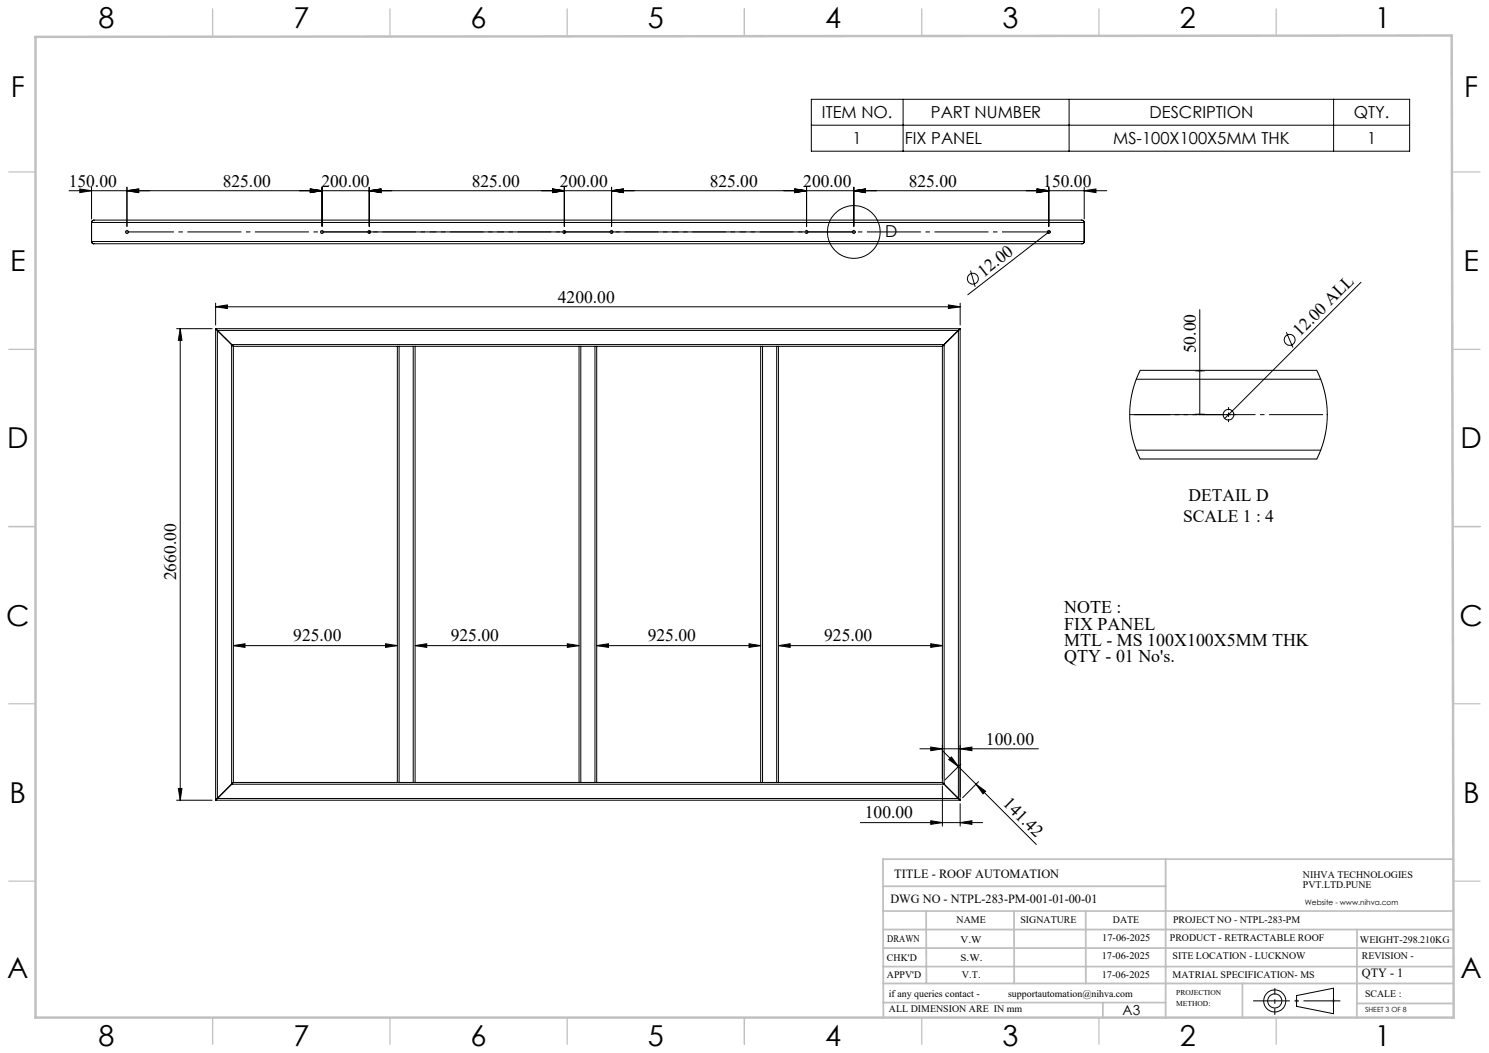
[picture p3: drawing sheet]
<svg xmlns="http://www.w3.org/2000/svg" width="420mm" height="297mm" viewBox="0 0 420 297" stroke-linecap="round" stroke-linejoin="round" font-family="sans-serif">
<g fill="none" stroke="#000" stroke-width=".28">
<path d="M228.8 28h168.8v14.6h-168.8zM228.8 35.3h168.8M254.7 28v14.6M301.6 28v14.6M376.2 28v14.6M22.5 53.3l3.3 .5-3.3 .5zM25.8 52.8v9M35.8 52.8v11M35.8 53.8l3.3-.5v1zM87.5 53.3l3.3 .5-3.3 .5zM90.8 52.8v11M104.1 53.8l3.4-.5v1z"/>
<path d="M104.1 52.8v11M155.9 53.3l3.3 .5-3.3 .5zM159.2 52.8v11M172.5 53.8l3.3-.5v1zM172.5 52.8v11M224.2 53.3l3.3 .5-3.3 .5zM227.5 52.8v11M240.8 53.8l3.3-.5v1zM240.8 52.8v11M292.5 53.3l3.3 .5-3.3 .5zM295.8 52.8v11M305.8 53.8l3.3-.5v1z"/>
<path d="M305.8 52.8v9M312.2 53.8h-292.7M25.8 62.8l.2-.5 .5-.2h278.7l.5 .2 .1 .5M25.8 68.1l.2 .4 .4 .3h278.9l.4-.3 .1-.4M25.8 62.8h280M25.8 68.1h280M25.8 62.8v5.3M104 65.4h.3M104.1 65.3v.3M159 65.4h.3M159.2 65.3v.3M273.8 76.3l1.3 4.6"/>
<path d="M296.2 65.2l-23.2 17.9M305.8 62.8v5.3M383.9 79.6l-38.5 38.4M49.8 92.7h10M50.8 92.7l.5 3.3h-1zM50.8 92.7v133M60.8 86.5l3.3-.5v1zM60.8 85.5v6.2M60.8 86.5h210M60.8 92.7l.5 .5M60.8 92.7h210M60.8 92.7v133"/>
<path d="M61.3 93.2h209M61.3 93.2l4 4M61.3 93.2v132M65.3 97.2l.5 .5M65.3 97.2h201M65.3 97.2v124M65.8 97.7h46.3M65.8 97.7v123M112.1 97.7h.5M112.1 97.7v123M112.6 97.7h4M112.6 97.7v123"/>
<path d="M116.6 97.7h.5M116.6 97.7v123M117.1 97.7h46.2M117.1 97.7v123M163.3 97.7h.5M163.3 97.7v123M163.8 97.7h4M163.8 97.7v123M167.8 97.7h.5M167.8 97.7v123M168.3 97.7h46.3M168.3 97.7v123"/>
<path d="M214.6 97.7h.5M214.6 97.7v123M215.1 97.7v123M215.1 97.7h4M219.1 97.7h.5M219.1 97.7v123M219.6 97.7v123M219.6 97.7h46.2M265.8 97.7v123M266.3 97.2l-.5 .5M266.3 97.2v124M267.5 86l3.3 .5-3.3 .5z"/>
<path d="M270.3 93.2v132M270.3 93.2l-4 4M270.8 85.5v6.2M270.8 92.7l-.5 .5M270.8 92.7v133M338.4 87.3v29.7M362.8 93.7l1.9 4.3M320.5 107h52M321.6 104.5h49.8l2 5 .7 3.3 .3 2.9-.1 3.1-.4 3.4-.8 3.2-1.3 3.3-.4 .8h-49.8l-1.2-2.8-1.2-4-.5-3.8v-3.2l.2-2.9 .6-2.8 1.1-3.3zM337.9 104.6l.5-.1 .5 .1zM337.9 116.8h1l-.5 .2zM320.5 127h52"/>
<path d="M65.8 182.1l3.3-.5v1zM65.8 182.1h46.3M108.8 181.6l3.3 .5-3.3 .5zM117.1 182.1l3.3-.5v1zM117.1 182.1h46.2M160 181.6l3.3 .5-3.3 .5zM168.3 182.1l3.3-.5v1zM168.3 182.1h46.3M211.3 181.6l3.3 .5-3.3 .5zM219.6 182.1l3.3-.5v1zM219.6 182.1h46.2M262.5 181.6l3.3 .5-3.3 .5z"/>
<path d="M259.5 211.2h33.4M262.5 210.7l3.3 .5-3.3 .5zM265.8 211.7l9.5 9.5M267.6 214.2l.8-.7 1.9 2.7zM270.8 211.2l3.3-.5v1zM271 215.5l-4.5 4.5M49.8 225.7h10M50.3 222.4h1l-.5 3.3zM60.8 225.7h210M61.3 225.2l-.5 .5M61.3 225.2h209M65.3 221.2h201"/>
<path d="M65.3 221.2l-4 4M65.8 220.7l-.5 .5M65.8 220.7h46.3M112.1 220.7h.5M112.6 220.7h4M116.6 220.7h.5M117.1 220.7h46.2M163.3 220.7h.5M163.8 220.7h4M167.8 220.7h.5M168.3 220.7h46.3M214.6 220.7h.5"/>
<path d="M215.1 220.7h4M219.1 220.7h.5M219.6 220.7h46.2M242.7 232h34.5M262.5 231.5l3.3 .5-3.3 .5zM265.8 221.7v11.3M265.8 220.7l.5 .5M266.3 221.2l4 4M270.3 225.2l.5 .5M270.8 232l3.3-.5v1zM270.8 226.7v6.3M275.3 221.2l17 17"/>
<path d="M275.3 221.2l2.7 2-.7 .7zM276 220.5l-4.5 4.5M365.7 280.8l10.4-2.1v7.2l-10.4-2.1z"/>
<circle cx="35.8" cy="65.4" r=".4"/>
<circle cx="90.8" cy="65.4" r=".4"/>
<circle cx="104.2" cy="65.4" r=".4"/>
<circle cx="159.2" cy="65.4" r=".4"/>
<circle cx="172.5" cy="65.4" r=".4"/>
<circle cx="227.5" cy="65.4" r=".4"/>
<circle cx="240.8" cy="65.4" r="7.4"/>
<circle cx="240.8" cy="65.4" r=".4"/>
<circle cx="274.4" cy="78.6" r="1.53"/>
<circle cx="295.8" cy="65.4" r=".4"/>
<circle cx="363.8" cy="95.9" r="1.52"/>
<circle cx="346.5" cy="117" r="1.51"/>
<circle cx="359.6" cy="282.3" r="1.98"/>
<circle cx="359.6" cy="282.3" r="3.1"/>
</g>
<path d="M365.2 282.3h1.1M365.4 282l.7 .7M365.7 281.8v1M366.1 282l-.7 .7M375.6 282.3h1.1M375.8 282l.7 .7M376.1 281.8v1M376.5 282l-.7 .7" fill="none" stroke="#c0c0c0" stroke-width=".28"/>
<path d="M318.7 117h55.7" fill="none" stroke="#000" stroke-width=".28" stroke-dasharray="15.2 1.3 1.3 1.3" stroke-dashoffset="-1.2" stroke-linecap="butt"/>
<g fill="none" stroke="#000" stroke-width=".28" stroke-dasharray="15.2 1.3 1.3 1.3" stroke-linecap="butt">
<path d="M35.5 65.4h-.2M35.8 65.4v-.2M35.8 65.4h-.1M35.8 65.4v.2M35.8 65.4h.2M35.8 65.1v-.3M35.8 65.7v.3M90.5 65.4h-.2M90.8 65.4v-.2M90.8 65.4h-.1M90.8 65.4v.2M90.8 65.4h.2"/>
<path d="M90.8 65.1v-.3M90.8 65.7v.3M104.2 65.1v-.3M104.2 65.7v.3M159.2 65.1v-.3M159.2 65.7v.3M172.5 65.4v-.2M172.5 65.4h-.2M172.5 65.4v.2M172.5 65.4h.2M172.5 65.1v-.3M172.5 65.7v.3"/>
<path d="M227.5 65.4v-.2M227.5 65.4h-.2M227.5 65.4v.2M227.5 65.4h.2M227.5 65.1v-.3M227.5 65.7v.3M240.8 65.4v-.2M240.8 65.4h-.1M240.8 65.4v.2M240.8 65.4h.2M240.8 65.1v-.3M240.8 65.7v.3"/>
<path d="M241.2 65.4h.2M295.8 65.4v-.2M295.8 65.4h-.1M295.8 65.4v.2M295.8 65.4h.2M295.8 65.1v-.3M295.8 65.7v.3M296.2 65.4h.2M346.5 117v-.7M346.5 117h-.6M346.5 117v.6M346.5 117h.7"/>
<path d="M346.5 115.7v-.9M346.5 118.2v.9M347.8 117h.9"/>
</g>
<path d="M318.7 117h26.6" fill="none" stroke="#000" stroke-width=".28" stroke-dasharray="15.2 1.3 1.3 1.3" stroke-dashoffset="3.8" stroke-linecap="butt"/>
<path d="M36.2 65.4h67.6M91.2 65.4h67.6M104.5 65.4h67.7M159.5 65.4h67.7M172.8 65.4h67.7M227.8 65.4h67.7" fill="none" stroke="#000" stroke-width=".28" stroke-dasharray="15.2 1.3 1.3 1.3" stroke-dashoffset="2.4" stroke-linecap="butt"/>
<path d="M353.4 282.3h24.7" fill="none" stroke="#000" stroke-width=".28" stroke-dasharray="15.2 1.3 1.3 1.3" stroke-dashoffset="4.8" stroke-linecap="butt"/>
<path d="M359.6 286.2v-7.5" fill="none" stroke="#000" stroke-width=".28" stroke-dasharray="15.2 1.3 1.3 1.3" stroke-dashoffset="13.4" stroke-linecap="butt"/>
<g fill="none" stroke="#c0c0c0" stroke-width=".35">
<path d="M60 2.5v7.5M110 2.5v7.5M160 2.5v7.5M210 2.5v7.5M260 2.5v7.5M310 2.5v7.5M360 2.5v7.5M2.5 48.5h7.5M410 48.5h7.5M2.5 98.5h7.5M410 98.5h7.5M2.5 148.5h7.5"/>
<path d="M410 148.5h7.5M2.5 198.5h7.5M410 198.5h7.5M2.5 248.5h7.5M410 248.5h7.5M60 287v7.5M110 287v7.5M160 287v7.5M210 287v7.5M260 287v7.5M310 287v7.5M360 287v7.5"/>
</g>
<g fill="none" stroke="#c0c0c0" stroke-width=".5">
<path d="M249.1 257h160.9M249.1 250h79.7M261.2 257l.1 20.4M286 257l.1 20.4M306.2 257l.1 20.4M328.8 242.3v44.8M410 242.3h-160.9l.1 44.7M249.1 272.6h160.9M249.1 267.4h160.9M249.1 262.2h160.9M249.1 277.4h160.9M350.4 277.4v9.6"/>
<path d="M382.8 262.2l-.1 24.8M249.2 282.8h79.6M311.1 282.8v4.2M382.7 283h27.3"/>
</g>
<path d="M10 10.4l399.5-.4 .5 277h-400z" fill="none" stroke="#c0c0c0" stroke-width=".7"/>
<g fill="#000">
<path d="M50.8 92.7l.5 3.3h-1zM50.3 222.4h1l-.5 3.3zM337.9 104.6l.5-.1 .5 .1zM337.9 116.8h1l-.5 .2z"/>
<path d="M60.8 86.5l3.3-.5v1zM267.5 86l3.3 .5-3.3 .5zM65.8 182.1l3.3-.5v1zM108.8 181.6l3.3 .5-3.3 .5z"/>
<path d="M117.1 182.1l3.3-.5v1zM160 181.6l3.3 .5-3.3 .5zM168.3 182.1l3.3-.5v1zM211.3 181.6l3.3 .5-3.3 .5zM219.6 182.1l3.3-.5v1zM262.5 181.6l3.3 .5-3.3 .5zM35.8 53.8l3.3-.5v1zM87.5 53.3l3.3 .5-3.3 .5zM87.5 53.3l3.3 .5-3.3 .5zM104.1 53.8l3.4-.5v1zM104.1 53.8l3.4-.5v1zM155.9 53.3l3.3 .5-3.3 .5zM155.9 53.3l3.3 .5-3.3 .5zM172.5 53.8l3.3-.5v1zM172.5 53.8l3.3-.5v1zM224.2 53.3l3.3 .5-3.3 .5zM224.2 53.3l3.3 .5-3.3 .5zM240.8 53.8l3.3-.5v1zM240.8 53.8l3.3-.5v1zM292.5 53.3l3.3 .5-3.3 .5zM292.5 53.3l3.3 .5-3.3 .5zM305.8 53.8l3.3-.5v1z"/>
<path d="M270.8 232l3.3-.5v1zM262.5 231.5l3.3 .5-3.3 .5zM270.8 211.2l3.3-.5v1zM262.5 210.7l3.3 .5-3.3 .5zM35.8 53.8l3.3-.5v1zM22.5 53.3l3.3 .5-3.3 .5z"/>
<path d="M275.3 221.2l2.7 2-.7 .7zM267.6 214.2l.8-.7 1.9 2.7z"/>
</g>
<g font-size="8.1">
<text x="27.8" y="8">8</text>
<text x="82.8" y="8">7</text>
<text x="132.8" y="8">6</text>
<text x="182.8" y="8">5</text>
<text x="232.8" y="8">4</text>
<text x="282.8" y="8">3</text>
<text x="332.8" y="8">2</text>
<text x="387.8" y="8">1</text>
<text x="3" y="27.2">F</text>
<text x="413" y="27.2">F</text>
<text x="2.8" y="76.5">E</text>
<text x="412.8" y="76.5">E</text>
<text x="2" y="126.5">D</text>
<text x="412" y="126.5">D</text>
<text x="1.7" y="176.5">C</text>
<text x="411.7" y="176.5">C</text>
<text x="2.7" y="226.5">B</text>
<text x="412.7" y="226.5">B</text>
<text x="2" y="275.7">A</text>
<text x="412" y="275.7">A</text>
<text x="27.8" y="295">8</text>
<text x="82.8" y="295">7</text>
<text x="132.8" y="295">6</text>
<text x="182.8" y="295">5</text>
<text x="232.8" y="295">4</text>
<text x="282.8" y="295">3</text>
<text x="332.8" y="295">2</text>
<text x="387.8" y="295">1</text>
</g>
<g font-size="5">
<text x="300.2" y="173">NOTE :</text>
<text x="300.2" y="177.6">FIX PANEL</text>
<text x="300.2" y="182.2">MTL - MS 100X100X5MM THK</text>
<text x="300.2" y="186.8">QTY - 01 No's.</text>
</g>
<g font-size="4.9">
<text x="19.4" y="52.6">150.00</text>
<text x="62.8" y="52.6">825.00</text>
<text x="90.7" y="52.6">200.00</text>
<text x="133.1" y="52.6">825.00</text>
<text x="157.9" y="52.6">200.00</text>
<text x="200.2" y="52.6">825.00</text>
<text x="226.6" y="52.6">200.00</text>
<text x="256.3" y="52.6">825.00</text>
<text x="294.3" y="52.6">150.00</text>
<text x="277.4" y="78.3" transform="rotate(-38 277.4 78.3)">12.00</text>
<text x="157.4" y="85.3">4200.00</text>
<text x="366.7" y="95.2" transform="rotate(-45 366.7 95.2)">12.00 ALL</text>
<text x="337.3" y="99.7" transform="rotate(-90 337.3 99.7)">50.00</text>
<text x="335.2" y="141.4">DETAIL D</text>
<text x="333.7" y="147.3">SCALE 1 : 4</text>
<text x="49.7" y="163.7" transform="rotate(-90 49.7 163.7)">2660.00</text>
<text x="82.7" y="180.9">925.00</text>
<text x="127.1" y="180.9">925.00</text>
<text x="182.7" y="180.9">925.00</text>
<text x="232.5" y="180.9">925.00</text>
<text x="278.1" y="210">100.00</text>
<text x="282.7" y="226.9" transform="rotate(45 282.7 226.9)">141.42</text>
<text x="243.9" y="230.8">100.00</text>
</g>
<g font-size="4.7">
<text x="231.8" y="33.3">ITEM NO.</text>
<text x="262.6" y="33.3">PART NUMBER</text>
<text x="324.2" y="33.3">DESCRIPTION</text>
<text x="381.9" y="33.3">QTY.</text>
<text x="240.5" y="40.7">1</text>
<text x="255.2" y="40.7">FIX PANEL</text>
<text x="314" y="40.7">MS-100X100X5MM THK</text>
<text x="385.6" y="40.7">1</text>
<text x="249.6" y="66.7">D</text>
</g>
<text font-size="3.9" x="316.7" y="286.4">A3</text>
<g font-size="3.5">
<text x="252.2" y="247.6">TITLE - ROOF AUTOMATION</text>
<text x="251.2" y="254.7">DWG NO - NTPL-283-PM-001-01-00-01</text>
<text x="384.1" y="275.6">QTY - 1</text>
</g>
<g font-size="2.8">
<text x="367.5" y="247.6">NIHVA TECHNOLOGIES</text>
<text x="367.5" y="250.5">PVT.LTD.PUNE</text>
<text x="269.8" y="260.3">NAME</text>
<text x="287.8" y="260.3">SIGNATURE</text>
<text x="313.9" y="260.4">DATE</text>
<text x="330.9" y="260.4">PROJECT NO - NTPL-283-PM</text>
<text x="250.3" y="265.6">DRAWN</text>
<text x="270.9" y="266.1">V.W</text>
<text x="310.9" y="265.5">17-06-2025</text>
<text x="330" y="265.5">PRODUCT - RETRACTABLE ROOF</text>
<text x="383.6" y="266.1">WEIGHT-298.210KG</text>
<text x="250.2" y="271.1">CHK'D</text>
<text x="250.2" y="275.8">APPV'D</text>
<text x="270.9" y="271.1">S.W.</text>
<text x="271.3" y="275.8">V.T.</text>
<text x="310.8" y="270.6">17-06-2025</text>
<text x="310.8" y="275.8">17-06-2025</text>
<text x="330.7" y="275.8">MATRIAL SPECIFICATION- MS</text>
<text x="330.7" y="270.6">SITE LOCATION - LUCKNOW</text>
<text x="384.1" y="270.6">REVISION -</text>
<text x="250.7" y="281.1">if any queries contact -</text>
<text x="284.3" y="281.1">supportautomation@nihva.com</text>
<text x="385" y="281.1">SCALE :</text>
<text x="250.7" y="285.6">ALL DIMENSION ARE IN mm</text>
</g>
<g font-size="2.1">
<text x="368.1" y="255.1">Website - www.nihva.com</text>
<text x="331.8" y="280.8">PROJECTION</text>
<text x="331.8" y="283.9">METHOD:</text>
</g>
<text font-size="2" x="385" y="285.5">SHEET 3 OF 8</text>
</svg>
